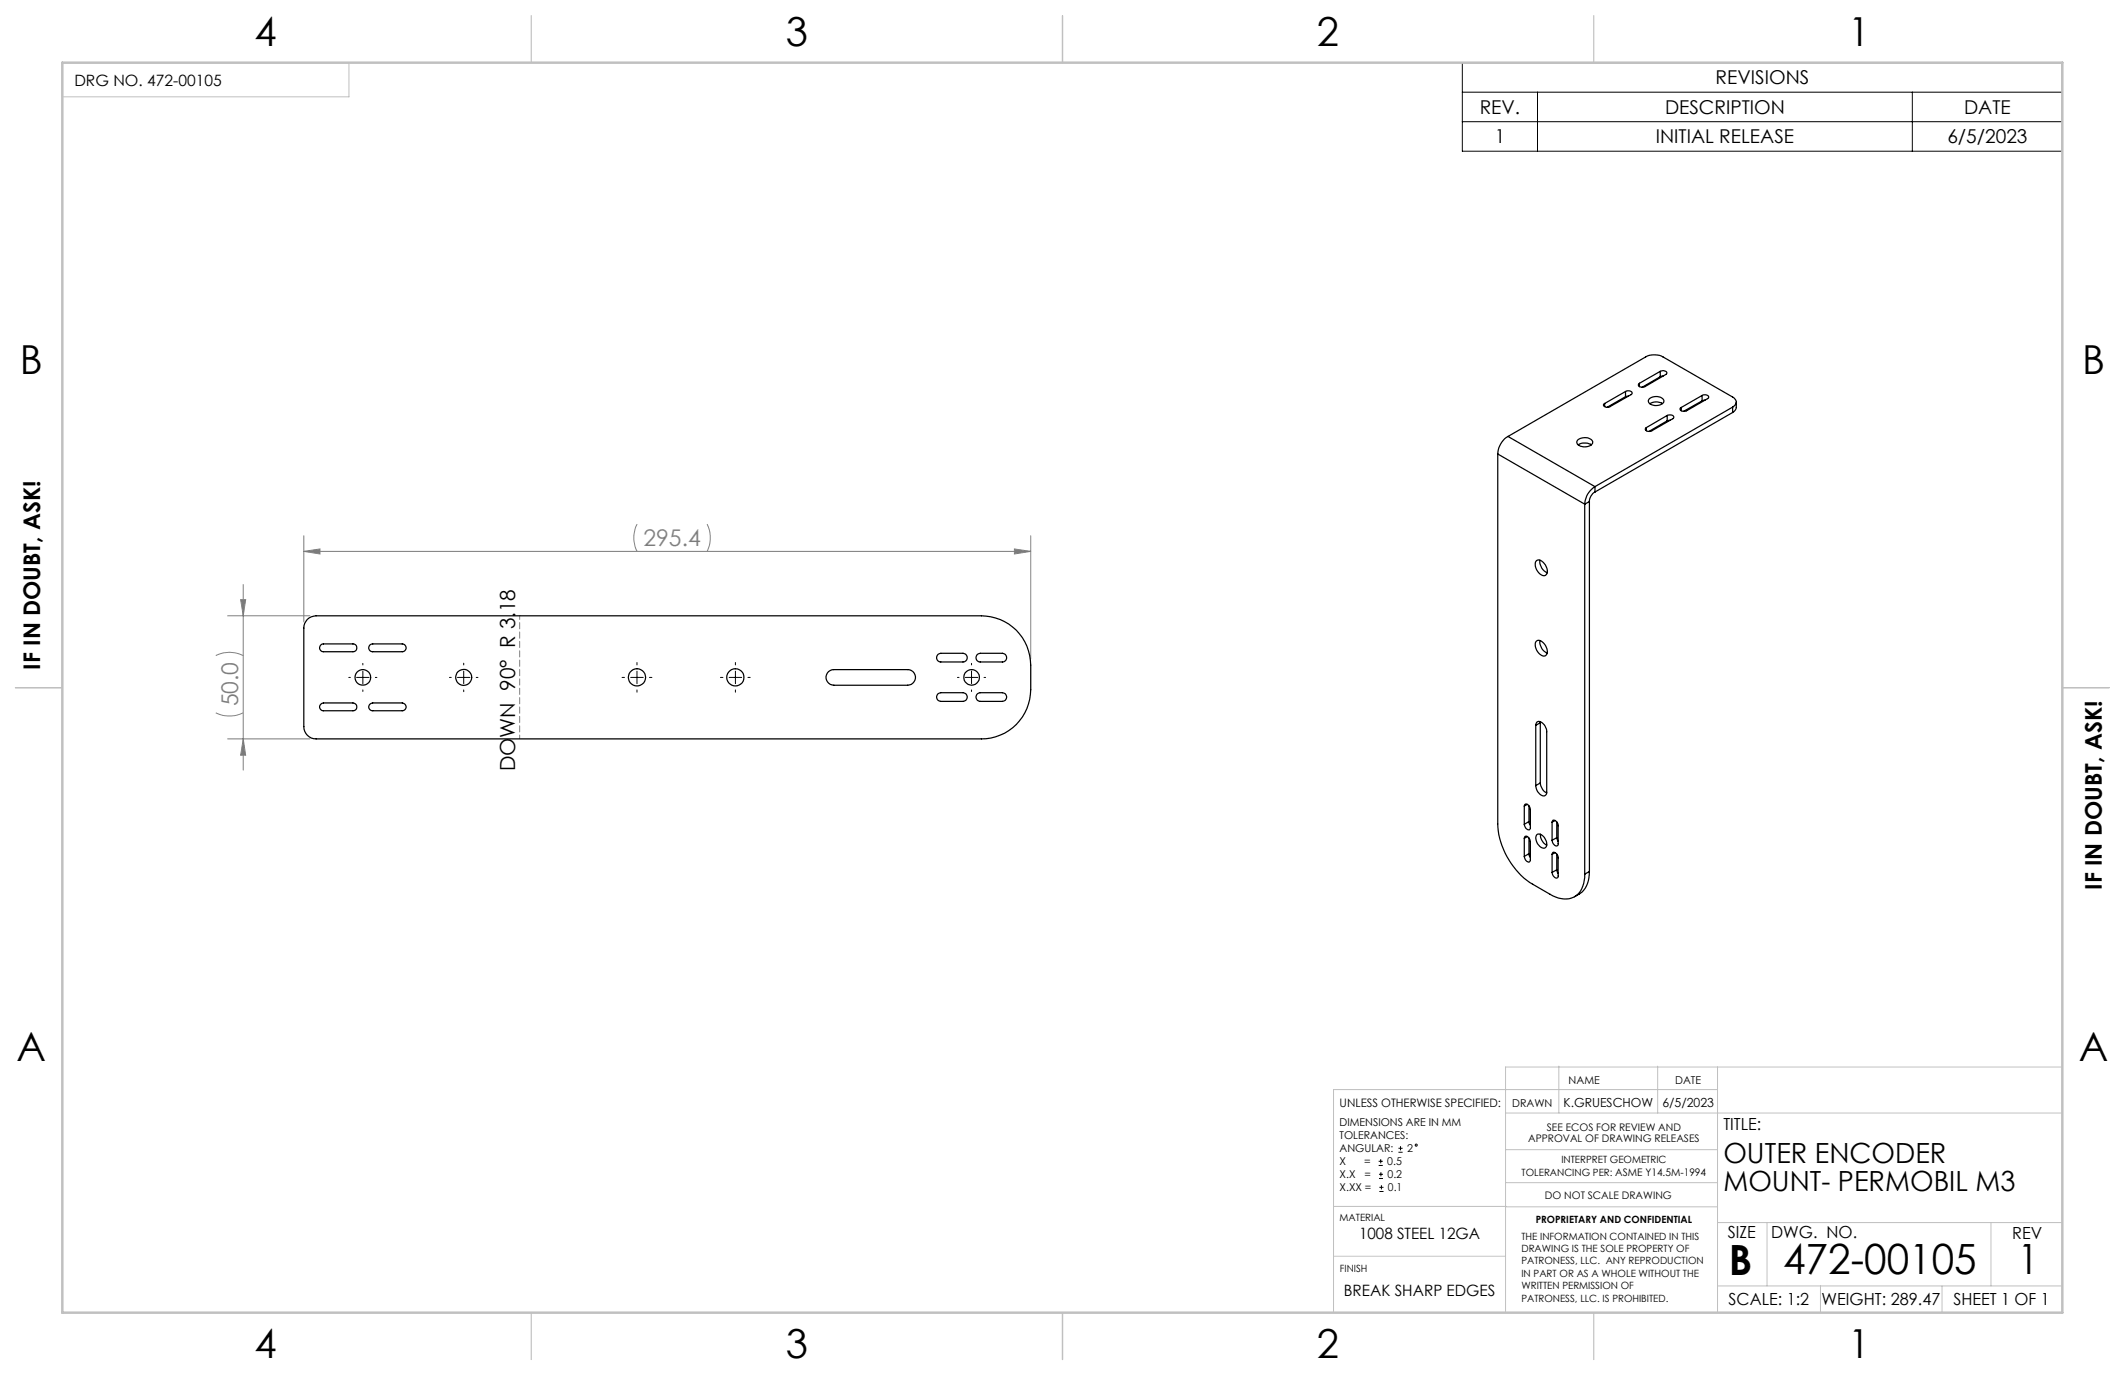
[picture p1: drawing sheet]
<svg xmlns="http://www.w3.org/2000/svg" width="432mm" height="279mm" viewBox="0 0 432 279" stroke-linecap="round" stroke-linejoin="round" font-family="sans-serif">
<g fill="none" stroke="#000" stroke-width=".2">
<path d="M297.1 12.7h122v18h-122zM297.1 18.7h122M312.4 18.7v12M388.6 18.7v12M297.1 24.7h122M70.9 137.7h.3M72.5 137.7h2.5M73.7 134.8v.3M73.7 136.4v2.5M76.3 137.7h.3M91.3 137.7h.4M93 137.7h2.5"/>
<path d="M94.2 134.8v.3M94.2 136.4v2.5M96.8 137.7h.3M126.4 137.7h.5M128.2 137.7h2.5M129.4 134.6v.5M129.4 136.4v2.5M132 137.7h.5M146.4 137.7h.5M148.2 137.7h2.5M149.4 134.6v.5M149.4 136.4v2.5"/>
<path d="M152 137.7h.4M194.6 137.7h.3M196.1 137.7h2.6M197.4 134.8v.3M197.4 136.4v2.5M200 137.7h.3M73.7 140.2v.3M94.2 140.2v.3M129.4 140.2v.5M149.4 140.2v.5M197.4 140.2v.3M280.1 236.8h.9"/>
<path d="M280.1 236h.9M280.2 239.5h.8M280.2 238.6h.8M280.6 235.5v.9M280.6 238.2v.8M284.2 234.1h.8M284.2 233.3h.8M284.6 232.9v.9M280.3 242.1h.8M280.3 241.3h.8M280.7 240.8v.9"/>
<circle cx="287.8" cy="232.7" r=".21"/>
</g>
<g fill="none" stroke="#808080" stroke-width=".2">
<path d="M49.4 118.8v37.7M61.7 108.9v17.5M61.7 112h147.7M61.7 112l3.3-.5v1.1zM129.5 106.5a6.1 6.1 0 0 0 0 5.5M143.7 106.5a6.4 6.4 0 0 1 0 5.5M206.1 111.5l3.3 .5-3.3 .6zM209.4 108.9v25M43.9 133.2a6.1 6.1 0 0 1 5.5 0M46.2 125.1h16.8M48.9 121.8h1l-.5 3.3zM43.9 144.9a6.4 6.4 0 0 0 5.5 0"/>
<path d="M46.2 150.1h16.8M49.4 150.1l.5 3.4h-1z"/>
</g>
<path d="M105.6 125.1v25" fill="none" stroke="#808080" stroke-width=".2" stroke-dasharray="1.3 .6" stroke-dashoffset=".5"/>
<g fill="none" stroke="#c0c0c0" stroke-width=".2">
<path d="M12.7 12.7h58.2v7h-58.2zM316.8 216.6v9.6M336.8 216.6v9.6M349 216.8v49.9M419.1 216.8h-113.2v49.7M305.9 226.2h113.2M305.9 233.6h43.1M349 221.4h-78v45.1M271 255.3h34.9M271 245.1h35M305.9 240.3h43.1M306 245.2h43"/>
<path d="M349 248.4h70.1M359.1 248.4v12.9M404.6 248.4v12.9M349 261.3h70.1M369.9 261.3v5.4M394.6 261.3v5.4"/>
</g>
<path d="M108 3.2v9.5M215.9 3.2v9.5M323.8 3.2v9.5M3.1 139.7h9.6M419.1 139.7h9.5M108 266.7v9.6M215.9 266.7v9.6M323.8 266.7v9.6" fill="none" stroke="#c0c0c0" stroke-width=".25"/>
<path d="M12.7 12.7h406.4v254h-406.4z" fill="none" stroke="#c0c0c0" stroke-width=".5"/>
<g fill="#808080">
<path d="M206.1 111.5l3.3 .5-3.3 .6zM61.7 112l3.3-.5v1.1z"/>
<path d="M48.9 121.8h1l-.5 3.3zM49.4 150.1l.5 3.4h-1z"/>
</g>
<g fill="none" stroke="#000" stroke-width=".25">
<path d="M330.3 79.6a.84 .84 0 0 1 1.3 .3l-.2 .3-4.2 2.4a.84 .84 0 0 1-1.4-.4l.3-.2M330.3 79.6l-4.2 2.4M330.3 79.6v1M333.1 77.9v.7M337.4 75.5a.89 .89 0 0 1 1.3 .3l-4.4 2.8a.89 .89 0 0 1-1.4-.4l.2-.3M337.4 75.5l-4.3 2.4M337.4 75.5v1.1M337.4 76.6l-3.7 2.1M338 76.4l-.6 .2M304.3 92.3v75.1a15.5 15.5 0 0 0 7.1 12.3l3.6 2a4.7 4.7 0 0 0 5.5 .1 5.6 5.6 0 0 0 1.5-4.2M304.3 92.3l17.7 10.1M306.4 88.7a4.4 4.4 0 0 0-2.1 3.6"/>
<path d="M306.4 88.7l17.7 10.2M320.6 89.4a2.15 2.15 0 0 1 3 .3 1.26 1.26 0 0 1-1.5 1.1 1.48 1.48 0 0 1-1.7-1zM320.7 90.4a2.44 2.44 0 0 1 2.7 0M324.1 98.9a4.4 4.4 0 0 0-2.1 3.5M324.1 100a2.29 2.29 0 0 0-1.1 1.9M324.1 98.9v1.1M326.1 82v.6M330.3 80.6l-3.7 2.2M330.9 80.5l-.6 .1M334.5 86.9v.6M335.1 81.1a2.07 2.07 0 0 1 3 .3 1.27 1.27 0 0 1-1.5 1 1.23 1.23 0 0 1-1.6-1.2zM335.2 82a2.46 2.46 0 0 1 2.6 0"/>
<path d="M338.8 84.4a.87 .87 0 0 1 1.3 .4l-.2 .3-4.2 2.4a.84 .84 0 0 1-1.4-.4l.2-.2M338.8 84.4l-4.3 2.5M338.8 84.4v1.1M338.8 85.5l-3.7 2.2M339.4 85.4l-.6 .1M341.6 82.8v.7M345.9 80.4a.84 .84 0 0 1 1.3 .4l-4.5 2.7a.87 .87 0 0 1-1.3-.5l.2-.2M345.9 80.4l-4.3 2.4M345.9 80.4v1.1M345.9 81.5l-3.8 2.1M346.5 81.3l-.6 .2M352.1 82.7a1.07 1.07 0 0 0 .7-1 1.07 1.07 0 0 0-.7-1l-14.2-8.2a3.8 3.8 0 0 0-3.5 0l-28 16.2"/>
<path d="M352.1 82.7l-28 16.2M352.1 82.7v1.1M352.1 83.8l-28 16.2M352.8 81.7v1.2l-.2 .5-.5 .4M312.2 113.9a1.43 1.43 0 0 1 1.8 .9 1.39 1.39 0 0 1-.2 2.2 2.29 2.29 0 0 1-1.7-2.9zM312.9 113.8a2.61 2.61 0 0 0 1.5 2.6M322 102.4v75.2M323 101.9l-1 .5M323 101.9v75.2M62.4 125.9a2.71 2.71 0 0 1 1.8-.8h135.2a10 10 0 0 1 10 10v5.1a10 10 0 0 1-10 9.9h-135.2a2.47 2.47 0 0 1-2.5-2.5v-20a2.47 2.47 0 0 1 .7-1.7zM65.2 131l.5-.2h6a.79 .79 0 0 1 .8 .8 .79 .79 0 0 1-.8 .8h-6a.8 .8 0 0 1-.7-.5 .8 .8 0 0 1 .2-.9zM75.2 131l.5-.2h6a.79 .79 0 0 1 .8 .8 .79 .79 0 0 1-.8 .8h-6a.8 .8 0 0 1-.7-.5 .8 .8 0 0 1 .2-.9z"/>
<path d="M168.4 136.5l1-.4h15a1.59 1.59 0 0 1 1.6 1.6 1.59 1.59 0 0 1-1.6 1.5h-15a1.6 1.6 0 0 1-1.4-1 1.6 1.6 0 0 1 .4-1.7zM190.6 133l.6-.2h4.5a.88 .88 0 0 1 .8 .8 .88 .88 0 0 1-.8 .9h-4.5a.88 .88 0 0 1-.8-.6 .88 .88 0 0 1 .2-.9zM198.6 133l.6-.2h4.5a.88 .88 0 0 1 .9 .8 .88 .88 0 0 1-.9 .9h-4.5a.88 .88 0 0 1-.8-.6 .88 .88 0 0 1 .2-.9zM312.1 130.4a1.09 1.09 0 0 1 1.7 .5 1.78 1.78 0 0 1 .2 2.3 2.01 2.01 0 0 1-2-2.1zM312.9 130.2a2.61 2.61 0 0 0 1.5 2.5M65.2 143.1l.5-.3h6a.79 .79 0 0 1 .8 .8 .79 .79 0 0 1-.8 .8h-6a.78 .78 0 0 1-.7-.5 .78 .78 0 0 1 .2-.8zM75.2 143.1l.5-.3h6a.79 .79 0 0 1 .8 .8 .79 .79 0 0 1-.8 .8h-6a.78 .78 0 0 1-.7-.5 .78 .78 0 0 1 .2-.8zM190.6 141l.6-.2h4.5a.88 .88 0 0 1 .8 .8 .88 .88 0 0 1-.8 .9h-4.5a.89 .89 0 0 1-.8-.6 .89 .89 0 0 1 .2-.9zM198.6 141l.6-.2h4.5a.88 .88 0 0 1 .9 .8 .88 .88 0 0 1-.9 .9h-4.5a.89 .89 0 0 1-.8-.6 .89 .89 0 0 1 .2-.9zM312.1 147.4a.7 .7 0 0 1 .4-.8 .7 .7 0 0 1 .8 .2l.6 .7 .4 .9v12.5a.7 .7 0 0 1-.4 .8 .7 .7 0 0 1-.8-.2l-.7-.7-.3-1.2M312.1 147.4v12.2M313 159.1a2.48 2.48 0 0 0 1.3 2"/>
<path d="M313 146.9l-.9 .5M313 159.1l-.9 .5M313 146.9v12.2M313 146.6v.3M309.7 163.8l.1-.2a.63 .63 0 0 1 .7-.1 .63 .63 0 0 1 .4 .6v4.3a.63 .63 0 0 1-.7 .1 .63 .63 0 0 1-.4-.6l-.1-.4M309.7 170.4l.1-.4a.9 .9 0 0 1 1.2 1.1l-.1 3.8a.63 .63 0 0 1-.7 .2 .63 .63 0 0 1-.4-.7l-.1-.4M309.7 163.8v3.7M309.7 170.4v3.6M310.3 163.4l-.6 .4M310.3 170l-.6 .4M310.7 166.9l.3 .8M310.7 173.5l.3 .8"/>
<path d="M310.7 166.9l-1 .6M310.7 163.8v3.1M310.7 170.3v3.2M310.7 173.5l-1 .5M312.3 169.6a1.31 1.31 0 0 1 1.8 1.1 .96 .96 0 0 1 .2 1 .96 .96 0 0 1-.8 .6 2.08 2.08 0 0 1-1.2-2.7zM313 169.5a2.41 2.41 0 0 0 1.3 2.2M315.4 167.1l.1-.3a.89 .89 0 0 1 1.1 1l-.1 4a.91 .91 0 0 1-1.1-1.1M315.4 173.6l.1-.3a.89 .89 0 0 1 1.1 1l-.1 4a.91 .91 0 0 1-1.1-1M315.4 167.1v3.6M315.4 173.6v3.7M316 166.7l-.6 .4M316 173.2l-.6 .4"/>
<path d="M316.3 170.2l.3 .8M316.3 176.7l.3 .8M316.3 170.2l-.9 .5M316.3 167v3.2M316.3 173.5v3.2M316.3 176.7l-.9 .6M323 177.1a5 5 0 0 1-3.1 5.1M323 177.1l-1 .5"/>
<circle cx="73.7" cy="137.7" r="1.59"/>
<circle cx="94.2" cy="137.7" r="1.63"/>
<circle cx="129.4" cy="137.6" r="1.76"/>
<circle cx="149.4" cy="137.6" r="1.76"/>
<circle cx="197.4" cy="137.6" r="1.58"/>
</g>
<g font-size="8.5">
<text x="351.3" y="259">B</text>
<text x="362.3" y="258.9">472-00105</text>
<text x="410" y="258.9">1</text>
</g>
<g font-size="8.1">
<text x="51.7" y="9.3">4</text>
<text x="159.7" y="9.3">3</text>
<text x="267.6" y="9.3">2</text>
<text x="375.6" y="9.3">1</text>
<text x="4" y="76">B</text>
<text x="423.1" y="76">B</text>
<text x="3.3" y="215.7">A</text>
<text x="422.4" y="215.7">A</text>
<text x="51.7" y="276">4</text>
<text x="159.7" y="276">3</text>
<text x="267.6" y="276">2</text>
<text x="375.6" y="276">1</text>
</g>
<g font-size="5.6">
<text x="350.2" y="236.4">OUTER ENCODER</text>
<text x="350.2" y="242.1">MOUNT- PERMOBIL M3</text>
</g>
<g font-size="4.7" fill="#808080">
<text x="130.8" y="111">295.4</text>
<text x="48.4" y="143.5" transform="rotate(-90 48.4 143.5)">50.0</text>
</g>
<g font-size="4.7">
<text x="8.1" y="136.1" transform="rotate(-90 8.1 136.1)">IF IN DOUBT, ASK!</text>
<text x="427.1" y="180.8" transform="rotate(-90 427.1 180.8)">IF IN DOUBT, ASK!</text>
</g>
<text font-size="4.2" x="104.7" y="156.7" transform="rotate(-90 104.7 156.7)">DOWN 90° R 3.18</text>
<g font-size="3.9">
<text x="348.6" y="17.2">REVISIONS</text>
<text x="300.7" y="23.2">REV.</text>
<text x="338.3" y="23.2">DESCRIPTION</text>
<text x="399.1" y="23.2">DATE</text>
<text x="303.7" y="29.2">1</text>
<text x="336.5" y="29.2">INITIAL RELEASE</text>
<text x="395.7" y="29.2">6/5/2023</text>
</g>
<g font-size="3.4">
<text x="350.2" y="229.5">TITLE:</text>
<text x="351.1" y="251.6">SIZE</text>
<text x="359.9" y="251.6">DWG. NO.</text>
<text x="408.9" y="251.7">REV</text>
<text x="351.2" y="265.2">SCALE: 1:2</text>
<text x="370.1" y="265.3">WEIGHT: 289.47</text>
<text x="396.9" y="265.2">SHEET 1 OF 1</text>
</g>
<g font-size="3.2">
<text x="15.1" y="17.5">DRG NO. 472-00105</text>
<text x="276.2" y="251.7">1008 STEEL 12GA</text>
<text x="273.1" y="263.3">BREAK SHARP EDGES</text>
</g>
<g font-size="2.5">
<text x="317.7" y="225">K.GRUESCHOW</text>
<text x="337.8" y="225">6/5/2023</text>
</g>
<text font-size="2.4" x="272.2" y="225">UNLESS OTHERWISE SPECIFIED:</text>
<g font-size="2.2">
<text x="318.7" y="220.3">NAME</text>
<text x="340.4" y="220.3">DATE</text>
<text x="307.3" y="225">DRAWN</text>
<text x="272.2" y="228.8">DIMENSIONS ARE IN MM</text>
<text x="272.2" y="231.5">TOLERANCES:</text>
<text x="272.2" y="239.4">X.X</text>
<text x="272.2" y="234.1">ANGULAR:</text>
<text x="272.2" y="236.8">X</text>
<text x="277.2" y="236.8">=</text>
<text x="277.3" y="239.4">=</text>
<text x="281.9" y="236.8">0.5</text>
<text x="281.9" y="239.4">0.2</text>
<text x="285.9" y="234.1">2</text>
<text x="272.2" y="242.1">X.XX =</text>
<text x="282" y="242.1">0.1</text>
</g>
<g font-size="2.1">
<text x="310.5" y="232">APPROVAL OF DRAWING RELEASES</text>
<text x="314.3" y="229.9">SEE ECOS FOR REVIEW AND</text>
<text x="313.9" y="243.6">DO NOT SCALE DRAWING</text>
</g>
<g font-size="2">
<text x="309.2" y="238.9">TOLERANCING PER: ASME Y14.5M-1994</text>
<text x="317.3" y="236.4">INTERPRET GEOMETRIC</text>
<text x="272.2" y="248">MATERIAL</text>
<text x="309.1" y="251.9">THE INFORMATION CONTAINED IN THIS</text>
<text x="312.1" y="248.4">PROPRIETARY AND CONFIDENTIAL</text>
<text x="309.1" y="254.4">DRAWING IS THE SOLE PROPERTY OF</text>
<text x="309.1" y="256.9">PATRONESS, LLC. ANY REPRODUCTION</text>
<text x="272.3" y="258.5">FINISH</text>
<text x="309.1" y="259.5">IN PART OR AS A WHOLE WITHOUT THE</text>
<text x="309.1" y="262">WRITTEN PERMISSION OF</text>
<text x="309.1" y="264.5">PATRONESS, LLC. IS PROHIBITED.</text>
</g>
</svg>
